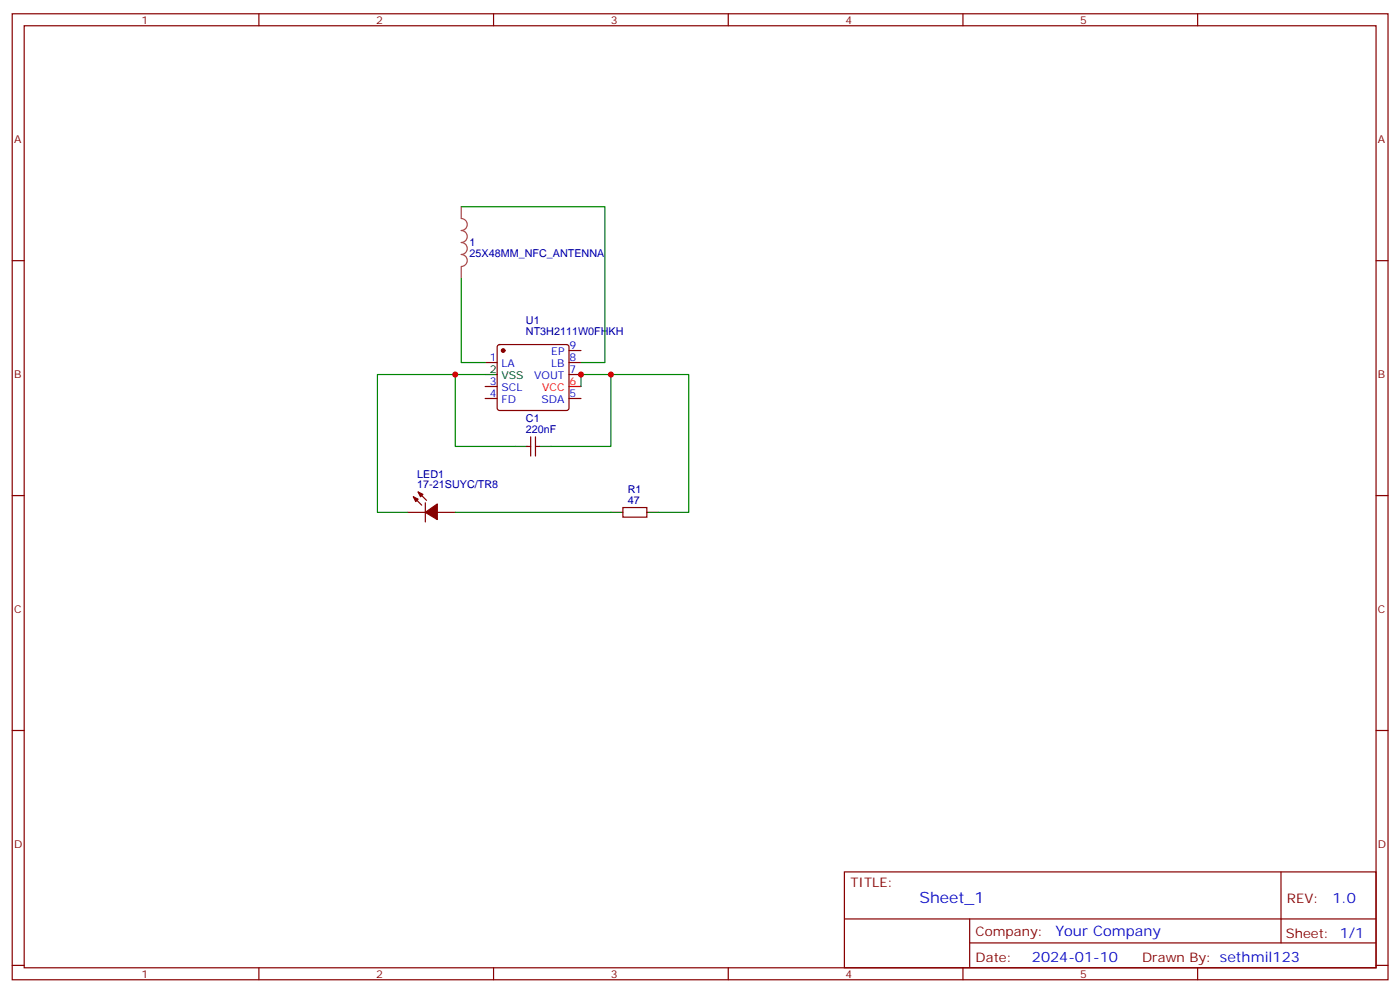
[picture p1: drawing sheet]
<svg xmlns="http://www.w3.org/2000/svg" width="412mm" height="292mm" viewBox="0 0 412 292" stroke-linecap="round" stroke-linejoin="round" font-family="sans-serif">
<g fill="none" stroke="#870000" stroke-width=".35">
<path d="M3.6 4.1h405.3v284.3h-405.3zM7.1 7.6h398.3v277.3h-398.3zM76.3 4.1v3.5M145.4 4.1v3.5M214.6 4.1v3.5M283.7 4.1v3.5M352.8 4.1v3.5M3.6 76.7h3.5M405.4 76.7h3.5M142.9 106.7h3.6M142.9 117.3h3.6M142.9 113.8h3.6"/>
<path d="M146.7 101.6l.5-.2h19.7l.5 .2 .2 .5v18l-.2 .5-.5 .2h-19.7l-.5-.2-.2-.5v-18zM167.6 103.2h3.6M167.6 106.7h3.6M167.6 110.2h3.6M167.6 117.3h3.6M155.3 131.4h1.1M156.4 128.6v5.6M157.8 128.6v5.6M157.8 131.4h1M3.6 145.9h3.5M120 150.8h5.3M121.8 146.2l2.4 2.5"/>
<path d="M123.2 144.8l2.5 2.5M125.3 148v5.6M128.8 150.8h5.3M183.5 149.4h7.1v2.8h-7.1zM405.4 145.9h3.5M3.6 215h3.5M405.4 215h3.5M248.8 256.6h156.6v28.3h-156.6zM377.4 256.7v20.8M248.8 270.5h156.5M285.7 277.5h119.6M285.7 270.5v14.1"/>
<path d="M3.6 284.2h3.5M76.3 284.9v3.5M145.4 284.9v3.5M214.6 284.9v3.5M283.7 284.9v3.5M352.8 284.9v3.5M405.4 284.2h3.5"/>
</g>
<path d="M167.6 113.8h3.6" fill="none" stroke="#f00" stroke-width=".35"/>
<path d="M142.9 110.2h3.6M151.8 131.4h3.5M158.8 131.4h3.5M180 150.8h3.5M190.6 150.8h3.5" fill="none" stroke="#000" stroke-width=".35"/>
<g fill="#870000" stroke="#870000" stroke-width=".35">
<path d="M121.8 146.2l1.4 .7-.7 .7z"/>
<path d="M123.2 144.8l1.4 .7-.7 .7z"/>
<path d="M125.3 150.8l3.5-2.5v4.6z"/>
<circle cx="148.2" cy="103.2" r=".53"/>
</g>
<path d="M135.9 60.9v3.4a1.76 1.76 0 0 1 1.8 1.8 1.76 1.76 0 0 1-1.8 1.8 1.76 1.76 0 0 1 1.8 1.7 1.76 1.76 0 0 1-1.8 1.8 1.76 1.76 0 0 1 1.8 1.7 1.76 1.76 0 0 1-1.8 1.8 1.76 1.76 0 0 1 1.8 1.8 1.76 1.76 0 0 1-1.8 1.7M135.9 78.5v3.5" fill="none" stroke="#a64a4a" stroke-width=".35"/>
<path d="M135.9 60.9h42.3v45.8h-7M135.9 82v24.7h7M134.1 110.2h-22.9v40.6h8.8M142.9 110.2h-8.8v21.2h17.7M171.2 113.8v-3.6h8.8v21.2h-17.7M180 110.2h22.9v40.6h-8.8M134.1 150.8h45.9" fill="none" stroke="#008700" stroke-width=".35"/>
<g fill="#c00">
<circle cx="180" cy="110.2" r=".88"/>
<circle cx="134.1" cy="110.2" r=".88"/>
<circle cx="171.2" cy="110.2" r=".88"/>
</g>
<text font-size="4.6" fill="#00f" x="270.9" y="265.7">Sheet_1</text>
<g font-size="4.2" fill="#00f">
<text x="392.6" y="265.9">1.0</text>
<text x="311" y="275.5">Your Company</text>
<text x="304" y="283.3">2024-01-10</text>
</g>
<g font-size="3.9" fill="#800">
<text x="250.5" y="261.2">TITLE:</text>
<text x="379.2" y="265.9">REV:</text>
<text x="287.5" y="275.4">Company:</text>
<text x="378.8" y="276">Sheet: 1/1</text>
<text x="287.5" y="283.1">Date:</text>
<text x="336.5" y="283.2">Drawn By: sethmil123</text>
</g>
<g font-size="3.2" fill="#800">
<text x="41.7" y="7.1">1</text>
<text x="110.8" y="7.1">2</text>
<text x="180" y="7.1">3</text>
<text x="249.1" y="7.1">4</text>
<text x="318.3" y="7.1">5</text>
<text x="4.1" y="42.2">A</text>
<text x="405.9" y="42.2">A</text>
<text x="4.1" y="111.3">B</text>
<text x="405.9" y="111.3">B</text>
<text x="4.1" y="180.4">C</text>
<text x="405.9" y="180.4">C</text>
<text x="4.1" y="249.6">D</text>
<text x="405.9" y="249.6">D</text>
<text x="41.7" y="287.9">1</text>
<text x="110.8" y="287.9">2</text>
<text x="180" y="287.9">3</text>
<text x="249.1" y="287.9">4</text>
<text x="318.3" y="287.9">5</text>
</g>
<g font-size="3.2" fill="#000080">
<text x="138.4" y="75.7">25X48MM_NFC_ANTENNA</text>
<text x="138.4" y="72.5">1</text>
<text x="155" y="95.4">U1</text>
<text x="155" y="98.6">NT3H2111W0FHKH</text>
<text x="155" y="124.4">C1</text>
<text x="155" y="127.5">220nF</text>
<text x="123" y="143.8">17-21SUYC/TR8</text>
<text x="123" y="140.6">LED1</text>
<text x="184.9" y="148.3">47</text>
<text x="184.9" y="145.2">R1</text>
</g>
<g font-size="3.2" fill="#00f">
<text x="144.3" y="106.4">1</text>
<text x="162.4" y="104.6">EP</text>
<text x="167.8" y="102.8">9</text>
<text x="167.8" y="106.4">8</text>
<text x="144.3" y="113.4">3</text>
<text x="147.8" y="108.1">LA</text>
<text x="157.4" y="111.7">VOUT</text>
<text x="162.4" y="108.1">LB</text>
<text x="167.8" y="109.9">7</text>
<text x="144.3" y="116.9">4</text>
<text x="147.8" y="118.7">FD</text>
<text x="147.8" y="115.2">SCL</text>
<text x="159.6" y="118.7">SDA</text>
<text x="167.8" y="116.9">5</text>
</g>
<g font-size="3.2">
<text x="144.3" y="109.9">2</text>
<text x="147.8" y="111.7">VSS</text>
</g>
<g font-size="3.2" fill="#f00">
<text x="167.8" y="113.4">6</text>
<text x="159.7" y="115.2">VCC</text>
</g>
</svg>
